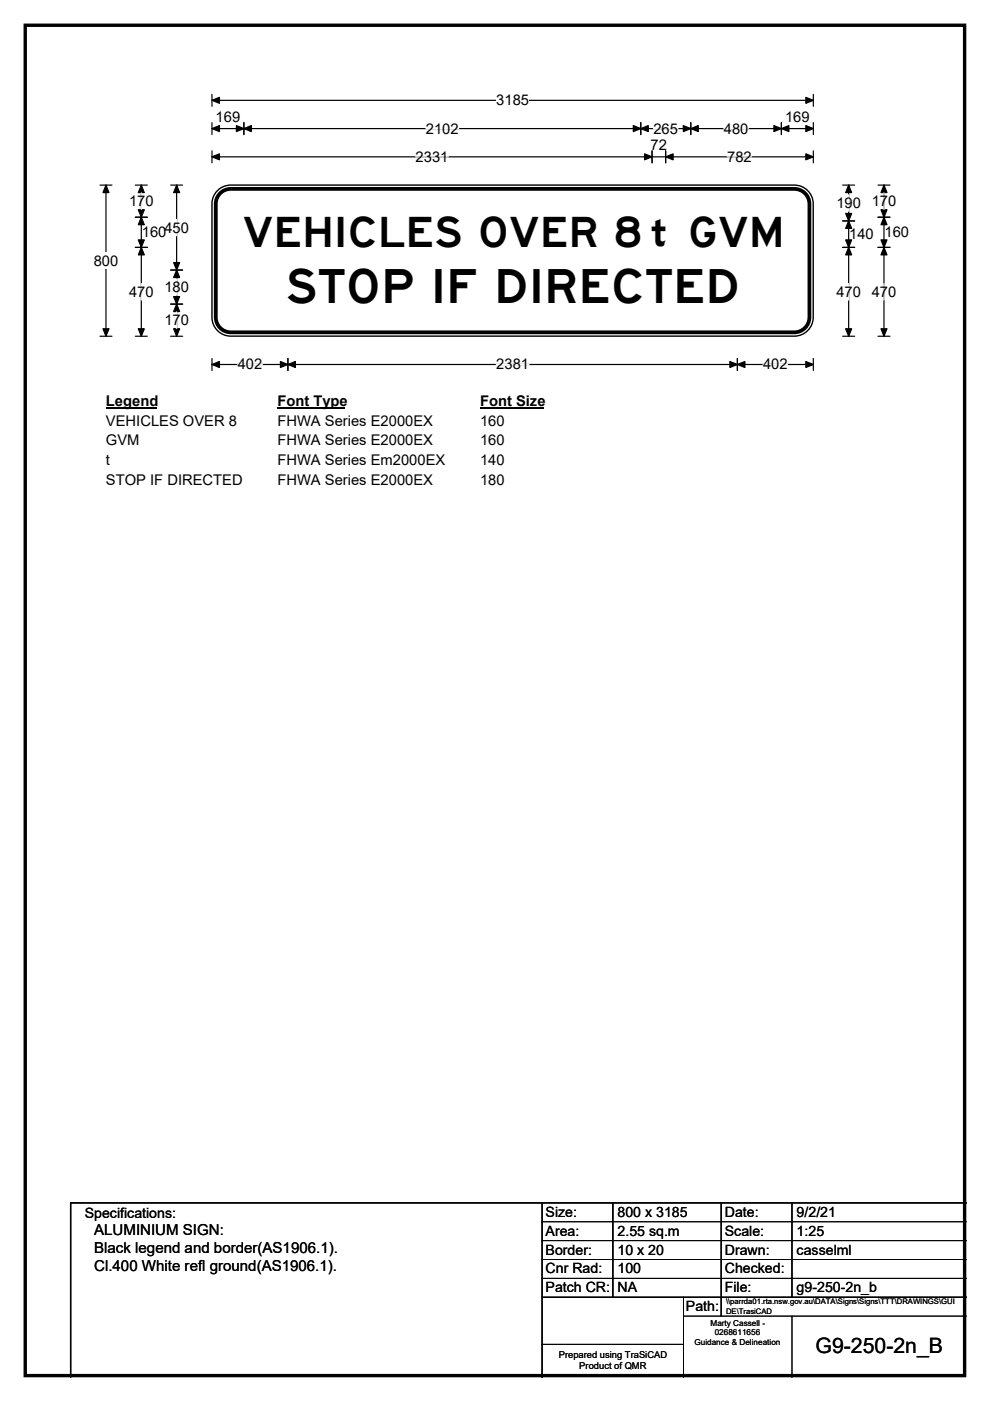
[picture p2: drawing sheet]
<svg xmlns="http://www.w3.org/2000/svg" width="210mm" height="297mm" viewBox="0 0 210 297" stroke-linecap="round" stroke-linejoin="round" font-family="sans-serif">
<path d="M5.4 5.4h199.2v286.3h-199.2z" fill="none" stroke="#000" stroke-width=".72"/>
<path d="M45 21.3h127.5M45 20v2.5M172.5 20v2.5" fill="none" stroke="#000" stroke-width=".25"/>
<path d="M45 21.3l1.5-.7v1.3zM170.9 20.6l1.6 .7-1.6 .6z" fill="#000" stroke="#000" stroke-width=".25"/>
<path d="M105.3 19.5h6.9v3.5h-6.9z" fill="#fff"/>
<g fill="none" stroke="#000" stroke-width=".25">
<path d="M21.2 39.2h2.5M22.5 39.2v32.1M45 27.3h127.5M45 26v2.5M45 32v2.5M45 33.3h127.5M51.7 26v2.5M135.9 26v2.5M138.3 32v2.5M141.2 32v2.5M146.5 26v2.5M165.7 26v2.5"/>
<path d="M172.5 26v2.5M172.5 32v2.5M21.2 71.3h2.5M45 76v2.5M45 77.3h127.5M61.1 76v2.5M156.4 76v2.5M172.5 76v2.5"/>
</g>
<g fill="#000" stroke="#000" stroke-width=".25">
<path d="M22.5 39.2l.6 1.6h-1.3zM45 27.3l1.5-.7v1.3zM45 33.3l1.5-.7v1.3zM51.7 27.3l1.6-.7v1.3zM50.1 26.6l1.6 .7-1.6 .6zM134.3 26.6l1.6 .7-1.6 .6zM135.9 27.3l1.6-.7v1.3zM136.7 32.6l1.6 .7-1.6 .6zM141.2 33.3l1.6-.7v1.3zM144.9 26.6l1.6 .7-1.6 .6zM146.5 27.3l1.6-.7v1.3zM164.1 26.6l1.6 .7-1.6 .6z"/>
<path d="M165.7 27.3l1.6-.7v1.3zM170.9 26.6l1.6 .7-1.6 .6zM170.9 32.6l1.6 .7-1.6 .6zM21.8 69.7h1.3l-.6 1.6zM45 77.3l1.5-.7v1.3zM61.1 77.3l1.6-.7v1.3zM59.5 76.6l1.6 .7-1.6 .6zM154.8 76.6l1.6 .7-1.6 .6zM156.4 77.3l1.6-.7v1.3zM170.9 76.6l1.6 .7-1.6 .6z"/>
</g>
<path d="M88.2 33.3h6.9M90.3 27.3h7M138.6 27.3h5.2M153.5 27.3h5.2M154.2 33.3h5.2M50.4 77.3h5.2M105.3 77.3h6.9M161.8 77.3h5.2" fill="none" stroke="#fff" stroke-width=".25"/>
<path d="M19.9 53.5h5.2v3.5h-5.2z" fill="#fff"/>
<g fill="none" stroke="#000" stroke-width=".25">
<path d="M28.7 39.2h2.5M30 39.2v32.1M36.2 39.2h2.5M37.5 39.2v32.1M178.7 39.2h2.6M180 39.2v32.1M186.2 39.2h2.6M187.5 39.2v32.1M28.7 46.1h2.5M28.7 52.5h2.5M36.2 57.3h2.5M178.7 52.5h2.6"/>
<path d="M178.7 46.8h2.6M186.2 46.1h2.6M186.2 52.5h2.6M28.7 71.3h2.5M36.2 71.3h2.5M36.2 64.5h2.5M178.7 71.3h2.6M186.2 71.3h2.6"/>
</g>
<g fill="#000" stroke="#000" stroke-width=".25">
<path d="M30 39.2l.6 1.6h-1.3zM37.5 39.2l.6 1.6h-1.3zM180 39.2l.6 1.6h-1.2zM187.5 39.2l.6 1.6h-1.2zM30 46.1l.6 1.5h-1.3zM29.3 50.9h1.3l-.6 1.6zM29.3 44.5h1.3l-.6 1.6zM30 52.5l.6 1.5h-1.3zM37.5 57.3l.6 1.5h-1.3zM36.8 55.7h1.3l-.6 1.6zM180 46.8l.6 1.6h-1.2zM179.4 50.9h1.2l-.6 1.6z"/>
<path d="M179.4 45.3h1.2l-.6 1.5zM180 52.5l.6 1.5h-1.2zM187.5 46.1l.6 1.5h-1.2zM186.9 50.9h1.2l-.6 1.6zM186.9 44.5h1.2l-.6 1.6zM187.5 52.5l.6 1.5h-1.2zM29.3 69.7h1.3l-.6 1.6zM36.8 62.9h1.3l-.6 1.6zM37.5 64.5l.6 1.6h-1.3zM36.8 69.7h1.3l-.6 1.6zM179.4 69.7h1.2l-.6 1.6zM186.9 69.7h1.2l-.6 1.6z"/>
</g>
<path d="M30 40.9v3.5M37.5 46.5v3.5M37.5 59.1v3.5M180 41.3v3.5M187.5 40.9v3.5M30 60.1v3.5M37.5 66.1v3.5M180 60.1v3.5M187.5 60.1v3.5" fill="none" stroke="#fff" stroke-width=".25"/>
<path d="M22.5 83.3h10.7v3.5h-10.7z" fill="#fff"/>
<path d="M22.5 86.6h10.7" fill="none" stroke="#000" stroke-width=".32"/>
<path d="M58.8 83.3h14.5v3.5h-14.5z" fill="#fff"/>
<path d="M58.8 86.6h14.5" fill="none" stroke="#000" stroke-width=".32"/>
<path d="M101.8 83.3h13.5v3.5h-13.5z" fill="#fff"/>
<path d="M101.8 86.6h13.5" fill="none" stroke="#000" stroke-width=".32"/>
<g fill="#fff">
<path d="M22.5 87.5h27.6v3.5h-27.6z"/>
<path d="M58.8 87.5h32.9v3.5h-32.9z"/>
<path d="M101.8 87.5h5.2v3.5h-5.2z"/>
<path d="M22.5 91.7h7v3.4h-7z"/>
<path d="M58.8 91.7h32.9v3.4h-32.9z"/>
<path d="M101.8 91.7h5.2v3.4h-5.2z"/>
<path d="M22.5 95.8h.8v3.5h-.8z"/>
<path d="M58.8 95.8h35.5v3.5h-35.5z"/>
<path d="M101.8 95.8h5.2v3.5h-5.2z"/>
<path d="M22.5 100h28.9v3.5h-28.9z"/>
<path d="M58.8 100h32.9v3.5h-32.9z"/>
<path d="M101.8 100h5.2v3.5h-5.2z"/>
</g>
<path d="M46.1 40.4a4 4 0 0 1 2.8-1.2h119.6a4 4 0 0 1 4 4v24.1a4 4 0 0 1-4 4h-119.6a4 4 0 0 1-3.9-4v-24.1a4 4 0 0 1 1.1-2.8z" fill-rule="evenodd" fill="#fff" stroke="#fff" stroke-width=".21"/>
<path d="M46.7 41a3.2 3.2 0 0 1 2.3-1h119.5a3.2 3.2 0 0 1 3.2 3.2v24a3.2 3.2 0 0 1-3.2 3.3h-119.5a3.2 3.2 0 0 1-3.2-3.3v-24a3.2 3.2 0 0 1 .9-2.2z" fill="none" stroke="#000" stroke-width=".8"/>
<path d="M46.1 40.4a4 4 0 0 1 2.8-1.2h119.6a4 4 0 0 1 4 4v24.1a4 4 0 0 1-4 4h-119.6a4 4 0 0 1-3.9-4v-24.1a4 4 0 0 1 1.1-2.8zM115 255v37M130 255v20M153 255v24M168 255v20M205 255h-190v37M115 275h90" fill="none" stroke="#000" stroke-width=".3"/>
<path d="M115 259h90M115 263h90M115 267h90M115 271h90M145 279h60M145 275v17M168 279v13M115 285h30" fill="none" stroke="#000" stroke-width=".21"/>
<text font-size="10" x="60.6" y="64.3">STOP IF DIRECTED</text>
<g font-size="8.9">
<text x="51.5" y="52.3">VEHICLES OVER 8</text>
<text x="145.9" y="52.3">GVM</text>
</g>
<text font-size="7.8" x="137.8" y="52.1">t</text>
<text font-size="4.5" x="173" y="286.9">G9-250-2n_B</text>
<g font-size="3.2">
<text x="20" y="261.9">ALUMINIUM SIGN:</text>
<text x="20" y="265.7">Black legend and border(AS1906.1).</text>
<text x="20" y="269.6">Cl.400 White refl ground(AS1906.1).</text>
</g>
<g font-size="3.1">
<text x="105.3" y="22.3">3185</text>
<text x="45.7" y="25.9">169</text>
<text x="90.3" y="28.3">2102</text>
<text x="138.6" y="28.3">265</text>
<text x="153.5" y="28.3">480</text>
<text x="166.5" y="25.9">169</text>
<text x="88.2" y="34.3">2331</text>
<text x="138" y="31.9">72</text>
<text x="154.2" y="34.3">782</text>
<text x="27.4" y="43.7">170</text>
<text x="177.4" y="44.1">190</text>
<text x="184.9" y="43.7">170</text>
<text x="30.1" y="50.3">160</text>
<text x="34.9" y="49.3">450</text>
<text x="180.1" y="50.7">140</text>
<text x="187.6" y="50.3">160</text>
<text x="19.9" y="56.3">800</text>
<text x="27.4" y="62.9">470</text>
<text x="34.9" y="61.9">180</text>
<text x="177.4" y="62.9">470</text>
<text x="184.9" y="62.9">470</text>
<text x="34.9" y="68.9">170</text>
<text x="50.4" y="78.3">402</text>
<text x="105.3" y="78.3">2381</text>
<text x="161.8" y="78.3">402</text>
<text x="22.5" y="86.1">Legend</text>
<text x="58.8" y="86.1">Font Type</text>
<text x="101.8" y="86.1">Font Size</text>
<text x="22.5" y="90.3">VEHICLES OVER 8</text>
<text x="22.5" y="94.4">GVM</text>
<text x="58.8" y="90.3">FHWA Series E2000EX</text>
<text x="58.8" y="94.4">FHWA Series E2000EX</text>
<text x="101.8" y="90.3">160</text>
<text x="101.8" y="94.4">160</text>
<text x="22.5" y="98.6">t</text>
<text x="58.8" y="98.6">FHWA Series Em2000EX</text>
<text x="101.8" y="98.6">140</text>
<text x="22.5" y="102.8">STOP IF DIRECTED</text>
<text x="58.8" y="102.8">FHWA Series E2000EX</text>
<text x="101.8" y="102.8">180</text>
</g>
<g font-size="3">
<text x="115.7" y="258">Size:</text>
<text x="131" y="258">800 x 3185</text>
<text x="153.7" y="258">Date:</text>
<text x="169" y="258">9/2/21</text>
<text x="18" y="258.2">Specifications:</text>
<text x="115.7" y="262">Area:</text>
<text x="131" y="262">2.55 sq.m</text>
<text x="153.7" y="262">Scale:</text>
<text x="169" y="262">1:25</text>
<text x="115.7" y="266">Border:</text>
<text x="115.7" y="270">Cnr Rad:</text>
<text x="131" y="266">10 x 20</text>
<text x="131" y="270">100</text>
<text x="153.7" y="266">Drawn:</text>
<text x="153.7" y="270">Checked:</text>
<text x="169" y="266">casselml</text>
<text x="115.7" y="274">Patch CR:</text>
<text x="131" y="274">NA</text>
<text x="153.7" y="274">File:</text>
<text x="169" y="274">g9-250-2n_b</text>
<text x="145.5" y="278">Path:</text>
</g>
<g font-size="2">
<text x="118.5" y="287.8">Prepared using TraSiCAD</text>
<text x="122.9" y="290.2">Product of QMR</text>
</g>
<g font-size="1.7">
<text x="150.7" y="281.1">Marty Cassell -</text>
<text x="147.3" y="285.2">Guidance &amp; Delineation</text>
<text x="151.6" y="283.1">0268611656</text>
</g>
<g font-size="1.6">
<text x="154" y="276.6">\\parrda01.rta.nsw.gov.au\DATA\Signs\Signs\TTT\DRAWINGS\GUI</text>
<text x="154" y="278.5">DE\TrasiCAD</text>
</g>
</svg>
